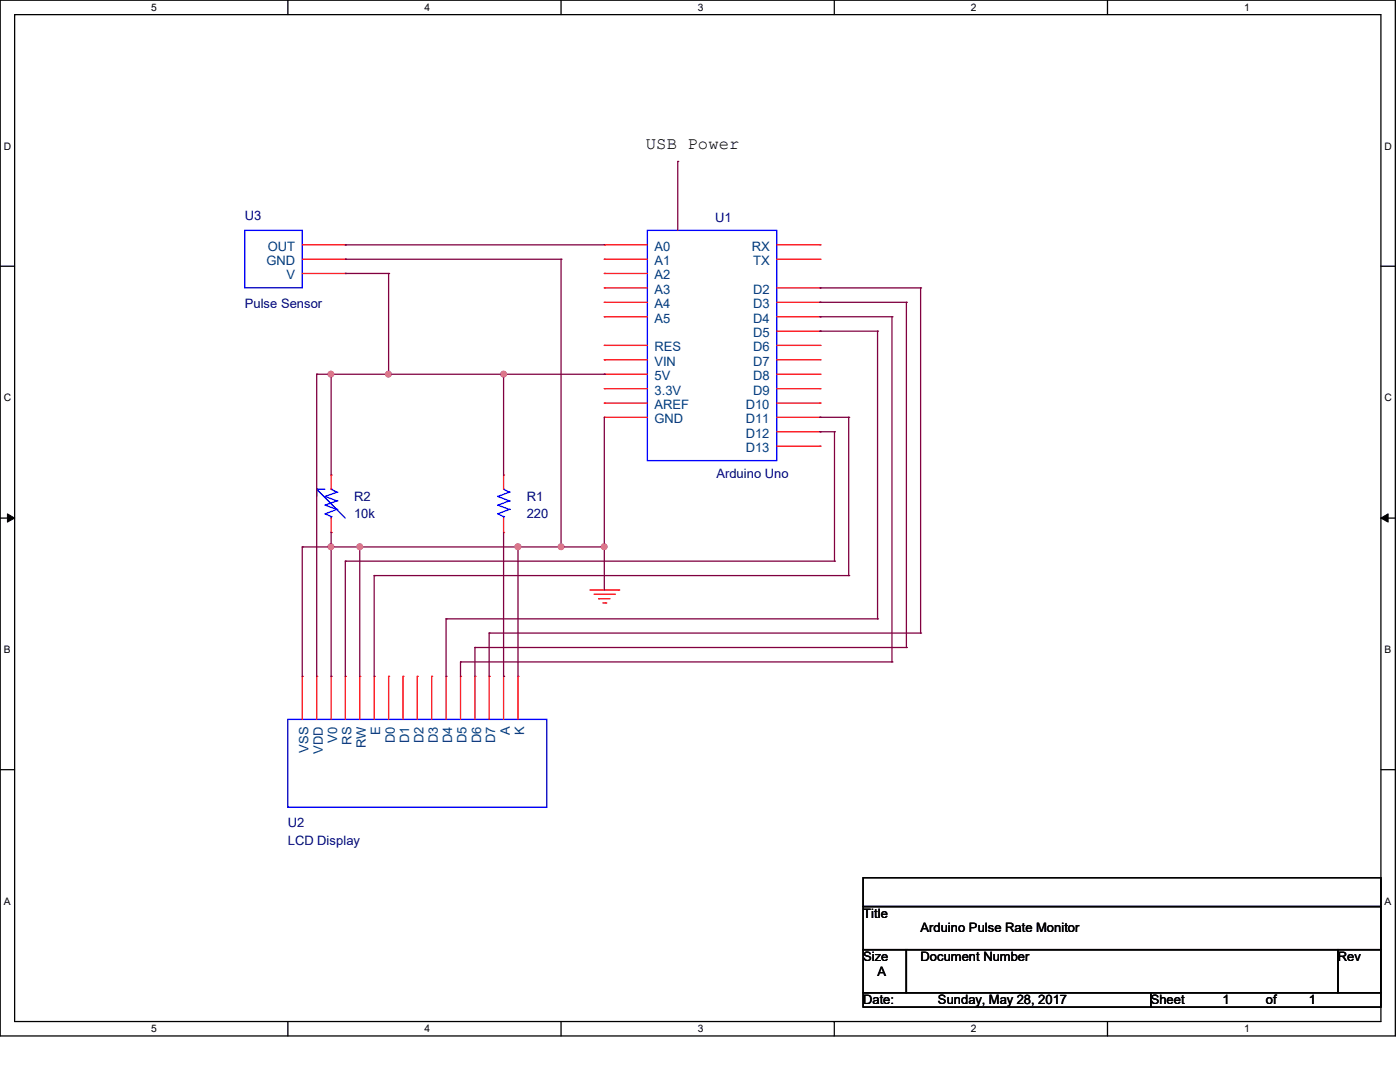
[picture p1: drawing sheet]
<svg xmlns="http://www.w3.org/2000/svg" width="279mm" height="216mm" viewBox="0 0 279 216" stroke-linecap="round" stroke-linejoin="round" font-family="sans-serif">
<path d="M0 0h278.5v206.7h-278.5zM2.9 2.9h272.7v200.9h-272.7z" fill="none" stroke="#000" stroke-width=".25"/>
<g fill="#fff">
<path d="M30.2 .3h1.1v2.3h-1.1z"/>
<path d="M30.2 204.1h1.1v2.3h-1.1z"/>
</g>
<path d="M57.4 0v2.9M57.4 203.8v2.9" fill="none" stroke="#000" stroke-width=".25"/>
<g fill="#fff">
<path d="M84.7 .3h1.1v2.3h-1.1z"/>
<path d="M84.7 204.1h1.1v2.3h-1.1z"/>
</g>
<path d="M112 0v2.9M112 203.8v2.9" fill="none" stroke="#000" stroke-width=".25"/>
<g fill="#fff">
<path d="M139.2 .3h1.1v2.3h-1.1z"/>
<path d="M139.2 204.1h1.1v2.3h-1.1z"/>
</g>
<path d="M166.5 0v2.9M166.5 203.8v2.9" fill="none" stroke="#000" stroke-width=".25"/>
<g fill="#fff">
<path d="M193.8 .3h1.1v2.3h-1.1z"/>
<path d="M193.8 204.1h1.1v2.3h-1.1z"/>
</g>
<path d="M221 0v2.9M221 203.8v2.9" fill="none" stroke="#000" stroke-width=".25"/>
<g fill="#fff">
<path d="M248.3 .3h1.1v2.3h-1.1z"/>
<path d="M248.3 204.1h1.1v2.3h-1.1z"/>
<path d="M.8 28h1.4v2.3h-1.4z"/>
<path d="M276.3 28h1.4v2.3h-1.4z"/>
<path d="M.8 78.2h1.4v2.3h-1.4z"/>
<path d="M276.3 78.2h1.4v2.3h-1.4z"/>
</g>
<path d="M0 53.1h2.9M275.6 53.1h2.9" fill="none" stroke="#000" stroke-width=".25"/>
<g fill="#fff">
<path d="M.8 128.5h1.3v2.2h-1.3z"/>
<path d="M276.3 128.5h1.3v2.2h-1.3z"/>
</g>
<path d="M0 103.4h2.9M275.6 103.4h2.9" fill="none" stroke="#000" stroke-width=".25"/>
<path d="M1.5 102.5l1.4 .9-1.4 .8zM275.6 103.4l1.4-.9v1.7z" fill="#000" stroke="#000" stroke-width=".2"/>
<g fill="#fff">
<path d="M.8 178.7h1.3v2.2h-1.3z"/>
<path d="M276.3 178.7h1.3v2.2h-1.3z"/>
</g>
<path d="M0 153.6h2.9M275.6 153.6h2.9M172.3 175.1h103.3v5.8h-103.3zM172.3 180.9h103.3v8.6h-103.3zM172.3 189.5h8.6v8.6h-8.6zM172.3 198.1h57.4v2.9h-57.4zM180.9 189.5h86.1v8.6h-86.1zM229.7 198.1h45.9v2.9h-45.9zM267 189.5h8.6v8.6h-8.6z" fill="none" stroke="#000" stroke-width=".25"/>
<g fill="none" stroke="#f00" stroke-width=".25">
<path d="M60.3 54.6h8.6M60.3 51.7h8.6M60.3 48.9h8.6M68.9 54.6h.1M68.9 51.7h.1M68.9 48.9h.1M120.6 48.9h.1M120.6 51.7h.1M120.6 54.6h.1M120.6 57.4h.1M120.6 54.6h8.6M120.6 51.7h8.6"/>
<path d="M120.6 48.9h8.6M120.6 57.4h8.6M155 51.7h8.7M155 48.9h8.7M155 57.4h8.7M163.7 51.7h.1M163.7 48.9h.1M163.7 57.4h.1M120.6 60.3h.1M120.6 63.2h.1M120.6 68.9h.1M120.6 71.8h.1"/>
<path d="M120.6 74.7h.1M120.6 77.6h.1M120.6 60.3h8.6M120.6 63.2h8.6M120.6 68.9h8.6M120.6 71.8h8.6M120.6 74.7h8.6M120.6 77.6h8.6M155 60.3h8.7M155 63.2h8.7M155 68.9h8.7M155 71.8h8.7"/>
<path d="M155 74.7h8.7M155 77.6h8.7M155 66.1h8.7M163.7 60.3h.1M163.7 63.2h.1M163.7 66.1h.1M163.7 68.9h.1M163.7 71.8h.1M163.7 74.7h.1M163.7 77.6h.1M66.1 94.8h.1M66.1 94.8v2.8"/>
<path d="M100.5 94.8h.1M100.5 94.8v2.8M120.6 80.4h.1M120.6 83.3h.1M120.6 80.4h8.6M120.6 83.3h8.6M155 80.4h8.7M155 83.3h8.7M155 86.1h8.7M155 89h8.7M163.7 80.4h.1M163.7 83.3h.1"/>
<path d="M163.7 86.1h.1M163.7 89h.1M66.1 106.3h.1M66.1 103.4v2.9M100.5 106.3h.1M100.5 103.4v2.9M117.7 117.7h5.8M118.6 118.6h4M119.5 119.5h.1M119.5 119.5h2.3M122.6 118.6h.1M123.5 117.7h.1"/>
<path d="M60.3 135h.1M60.3 135v8.6M63.2 135h.1M63.2 135v8.6M66.1 135h.1M66.1 135v8.6M68.9 135h.1M68.9 135v8.6M71.8 135h.1M71.8 135v8.6M74.7 135h.1M74.7 135v8.6"/>
<path d="M77.6 135h.1M77.6 135v8.6M80.4 135h.1M80.4 135v8.6M83.3 135h.1M83.3 135v8.6M86.1 135h.1M86.1 135v8.6M89 135h.1M89 135v8.6M91.9 135h.1M91.9 135v8.6"/>
<path d="M94.8 135h.1M94.8 135v8.6M97.6 135h.1M97.6 135v8.6M100.5 135h.1M100.5 135v8.6M103.4 135h.1M103.4 135v8.6M120.3 120.3h.6M120.9 120.3h.1"/>
</g>
<g fill="none" stroke="#00f" stroke-width=".25">
<path d="M48.9 46h11.4v11.4h-11.4zM129.2 46h25.8v45.9h-25.8zM63.2 97.6h.1M63.2 97.6l5.7 5.8M63.2 97.6v1.5M63.2 97.6h1.4M64.6 97.6h.1M64.9 99.1h.1M64.9 99.1l2.3 .8M66.1 97.6h.1M66.1 97.6l1.1 .6M67.2 98.2h.1"/>
<path d="M67.2 99.9h.1M67.2 98.2l-2.3 .9M67.2 99.9l-2.3 .9M99.4 99.1h.1M99.4 99.1l2.2 .8M100.5 97.6h.1M100.5 97.6l1.1 .6M101.6 99.9h.1M101.6 98.2h.1M101.6 99.9l-2.2 .9M101.6 98.2l-2.2 .9M64.9 100.8h.1"/>
<path d="M64.9 102.5h.1M64.9 100.8l2.3 .8M64.9 102.5l1.2 .6M66.1 103.1h.1M66.1 103.1v.3M67.2 101.6h.1M67.2 101.6l-2.3 .9M99.4 102.5h.1M99.4 100.8h.1M99.4 102.5l1.1 .6M99.4 100.8l2.2 .8M100.5 103.1h.1"/>
<path d="M100.5 103.1v.3M101.6 101.6h.1M101.6 101.6l-2.2 .9M57.4 143.6h51.7v17.5h-51.7z"/>
</g>
<g fill="none" stroke="#800040" stroke-width=".25">
<path d="M135.3 32.2h.1M135.3 32.2v13.8M68.9 54.6h.1M68.9 51.7h.1M68.9 48.9h.1M68.9 54.6h8.7M68.9 51.7h43.1M68.9 48.9h51.7M77.6 54.6h.1M77.6 54.6v20.1M112 51.7h.1M112 51.7v57.4"/>
<path d="M163.7 57.4h.1M163.7 57.4h20M183.7 57.4h.1M183.7 57.4v68.9M63.2 74.7h.1M63.2 74.7h57.4M63.2 74.7v60.3M66.1 74.7h.1M66.1 74.7v20.1M77.6 74.7h.1M100.5 74.7h.1M100.5 74.7v20.1"/>
<path d="M120.6 74.7h.1M163.7 60.3h.1M163.7 63.2h.1M163.7 66.1h.1M163.7 60.3h17.2M163.7 63.2h14.3M163.7 66.1h11.4M175.1 66.1h.1M175.1 66.1v57.4M178 63.2h.1M178 63.2v68.9M180.9 60.3h.1"/>
<path d="M180.9 60.3v68.9M120.6 83.3v34.4M163.7 86.1h.1M163.7 83.3h.1M163.7 86.1h2.8M163.7 83.3h5.7M166.5 86.1h.1M166.5 86.1v25.9M169.4 83.3h.1M169.4 83.3v31.6M60.3 109.1h.1M60.3 109.1h60.3"/>
<path d="M60.3 109.1v25.9M66.1 109.1h.1M66.1 106.3v28.7M68.9 112h.1M68.9 112v23M68.9 112h97.6M71.8 109.1h.1M71.8 109.1v25.9M74.7 114.9h.1M74.7 114.9v20.1M74.7 114.9h94.7M100.5 106.3v28.7"/>
<path d="M103.4 109.1h.1M103.4 109.1v25.9M112 109.1h.1M120.6 109.1h.1M166.5 112h.1M169.4 114.9h.1M89 123.5h.1M89 123.5v11.5M89 123.5h86.1M91.9 132.1h.1M91.9 132.1v2.9M91.9 132.1h86.1"/>
<path d="M94.8 129.2h.1M94.8 129.2v5.8M94.8 129.2h86.1M97.6 126.3h.1M97.6 126.3v8.7M97.6 126.3h86.1M100.5 135h.1M175.1 123.5h.1M178 132.1h.1M180.9 129.2h.1M183.7 126.3h.1"/>
</g>
<g fill="#f0f" stroke="#f0f" stroke-width=".25">
<circle cx="66" cy="109.1" r=".55"/>
<circle cx="66" cy="74.7" r=".55"/>
<circle cx="77.5" cy="74.7" r=".55"/>
<circle cx="120.6" cy="109.1" r=".55"/>
<circle cx="100.5" cy="74.7" r=".55"/>
<circle cx="112" cy="109.1" r=".55"/>
<circle cx="71.8" cy="109.1" r=".55"/>
<circle cx="103.4" cy="109.1" r=".56"/>
</g>
<text font-size="3.4" x="128.9" y="29.8">USB Power</text>
<g font-size="2.6" fill="#000080">
<text x="48.9" y="44">U3</text>
<text x="142.7" y="44.3">U1</text>
<text x="48.9" y="61.5">Pulse Sensor</text>
<text x="143" y="95.4">Arduino Uno</text>
<text x="70.7" y="99.9">R2</text>
<text x="105.1" y="99.9">R1</text>
<text x="70.7" y="103.4">10k</text>
<text x="105.1" y="103.4">220</text>
<text x="57.4" y="165.1">U2</text>
<text x="57.4" y="168.6">LCD Display</text>
</g>
<g font-size="2.6" fill="#004080">
<text x="53.2" y="52.9">GND</text>
<text x="53.4" y="50">OUT</text>
<text x="130.6" y="50">A0</text>
<text x="130.6" y="52.9">A1</text>
<text x="150.1" y="50">RX</text>
<text x="150.3" y="52.9">TX</text>
<text x="57.1" y="55.8">V</text>
<text x="130.6" y="55.8">A2</text>
<text x="130.6" y="58.6">A3</text>
<text x="150.3" y="58.6">D2</text>
<text x="130.6" y="61.5">A4</text>
<text x="130.6" y="64.4">A5</text>
<text x="150.3" y="61.5">D3</text>
<text x="150.3" y="64.4">D4</text>
<text x="130.6" y="70.1">RES</text>
<text x="150.3" y="67.3">D5</text>
<text x="150.3" y="70.1">D6</text>
<text x="130.6" y="73">VIN</text>
<text x="130.6" y="75.9">5V</text>
<text x="150.3" y="73">D7</text>
<text x="150.3" y="75.9">D8</text>
<text x="130.6" y="78.7">3.3V</text>
<text x="130.6" y="81.6">AREF</text>
<text x="148.8" y="81.6">D10</text>
<text x="150.3" y="78.7">D9</text>
<text x="130.6" y="84.5">GND</text>
<text x="148.8" y="84.5">D11</text>
<text x="148.8" y="87.3">D12</text>
<text x="148.8" y="90.2">D13</text>
<text x="67.3" y="148.2" transform="rotate(-90 67.3 148.2)">V0</text>
<text x="70.1" y="148.6" transform="rotate(-90 70.1 148.6)">RS</text>
<text x="73" y="149.3" transform="rotate(-90 73 149.3)">RW</text>
<text x="75.9" y="146.7" transform="rotate(-90 75.9 146.7)">E</text>
<text x="78.8" y="148.3" transform="rotate(-90 78.8 148.3)">D0</text>
<text x="81.7" y="148.3" transform="rotate(-90 81.7 148.3)">D1</text>
<text x="84.5" y="148.3" transform="rotate(-90 84.5 148.3)">D2</text>
<text x="87.4" y="148.3" transform="rotate(-90 87.4 148.3)">D3</text>
<text x="90.3" y="148.3" transform="rotate(-90 90.3 148.3)">D4</text>
<text x="93.1" y="148.3" transform="rotate(-90 93.1 148.3)">D5</text>
<text x="96" y="148.3" transform="rotate(-90 96 148.3)">D6</text>
<text x="98.8" y="148.3" transform="rotate(-90 98.8 148.3)">D7</text>
<text x="101.7" y="146.7" transform="rotate(-90 101.7 146.7)">A</text>
<text x="104.6" y="146.7" transform="rotate(-90 104.6 146.7)">K</text>
<text x="61.6" y="150.2" transform="rotate(-90 61.6 150.2)">VSS</text>
<text x="64.4" y="150.5" transform="rotate(-90 64.4 150.5)">VDD</text>
</g>
<g font-size="2.6">
<text x="172.3" y="183.2">Title</text>
<text x="172.3" y="191.8">Size</text>
<text x="183.7" y="191.8">Document Number</text>
<text x="183.7" y="186.1">Arduino Pulse Rate Monitor</text>
<text x="267" y="191.8">Rev</text>
<text x="175.1" y="194.7">A</text>
<text x="172.3" y="200.4">Date:</text>
<text x="187.2" y="200.4">Sunday, May 28, 2017</text>
<text x="229.7" y="200.4">Sheet</text>
<text x="244" y="200.4">1</text>
<text x="252.6" y="200.4">of</text>
<text x="261.2" y="200.4">1</text>
</g>
<g font-size="2.1">
<text x="30.2" y="2.2">5</text>
<text x="84.7" y="2.2">4</text>
<text x="139.2" y="2.2">3</text>
<text x="193.8" y="2.2">2</text>
<text x="248.3" y="2.2">1</text>
<text x=".8" y="29.8">D</text>
<text x="276.3" y="29.8">D</text>
<text x=".8" y="80.1">C</text>
<text x="276.3" y="80.1">C</text>
<text x=".8" y="130.3">B</text>
<text x="276.3" y="130.3">B</text>
<text x=".8" y="180.5">A</text>
<text x="276.3" y="180.5">A</text>
<text x="30.2" y="206">5</text>
<text x="84.7" y="206">4</text>
<text x="139.2" y="206">3</text>
<text x="193.8" y="206">2</text>
<text x="248.3" y="206">1</text>
</g>
</svg>
